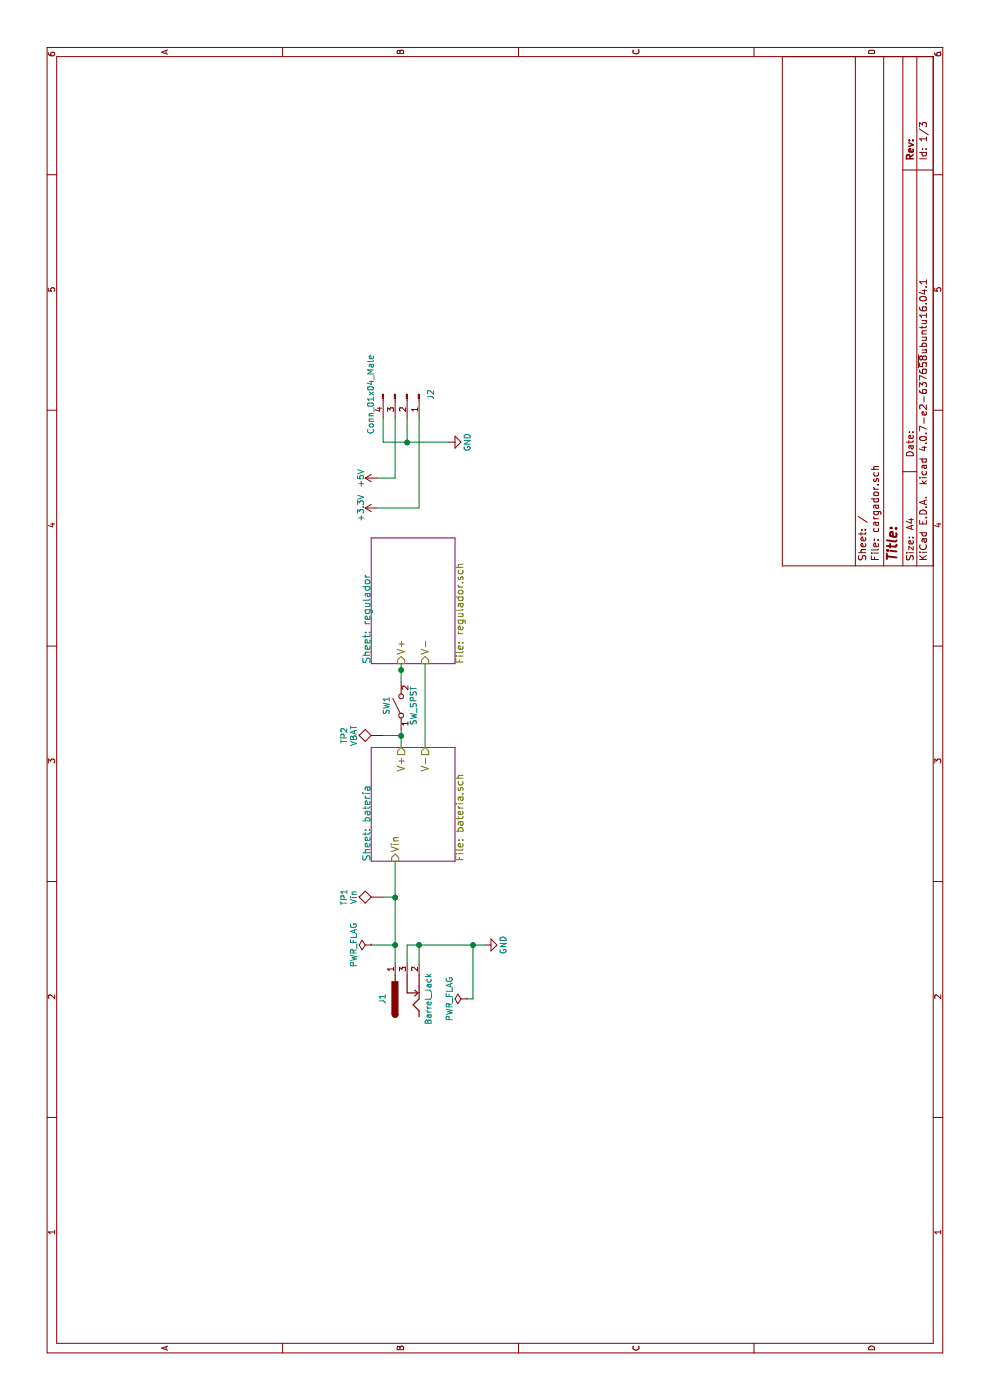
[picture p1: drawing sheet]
EESchema Schematic File Version 2
LIBS:power
LIBS:device
LIBS:switches
LIBS:relays
LIBS:motors
LIBS:transistors
LIBS:conn
LIBS:linear
LIBS:regul
LIBS:74xx
LIBS:cmos4000
LIBS:adc-dac
LIBS:memory
LIBS:xilinx
LIBS:microcontrollers
LIBS:dsp
LIBS:microchip
LIBS:analog_switches
LIBS:motorola
LIBS:texas
LIBS:intel
LIBS:audio
LIBS:interface
LIBS:digital-audio
LIBS:philips
LIBS:display
LIBS:cypress
LIBS:siliconi
LIBS:opto
LIBS:atmel
LIBS:contrib
LIBS:valves
LIBS:bq24004
LIBS:lm2575
LIBS:lm2940
LIBS:cargador-cache
EELAYER 25 0
EELAYER END
$Descr A4 11693 8268
encoding utf-8
Sheet 1 3
Title ""
Date ""
Rev ""
Comp ""
Comment1 ""
Comment2 ""
Comment3 ""
Comment4 ""
$EndDescr
$Comp
L Barrel_Jack J1
U 1 1
P 3350 3400
F 0 "J1" H 3350 3610 50  0000 C CNN
F 1 "Barrel_Jack" H 3350 3225 50  0000 C CNN
F 2 "Connectors:BARREL_JACK" H 3400 3360 50  0001 C CNN
F 3 "" H 3400 3360 50  0001 C CNN
	1    3350 3400
	1    0    0    -1  
$EndComp
Wire Wire Line
	3650 3400 3800 3400
Wire Wire Line
	3800 3400 3800 4050
Wire Wire Line
	3800 3500 3650 3500
Connection ~ 3800 3500
$Comp
L GND #PWR01
U 1 1
P 3800 4050
F 0 "#PWR01" H 3800 3800 50  0001 C CNN
F 1 "GND" H 3800 3900 50  0000 C CNN
F 2 "" H 3800 4050 50  0001 C CNN
F 3 "" H 3800 4050 50  0001 C CNN
	1    3800 4050
	1    0    0    -1  
$EndComp
$Comp
L PWR_FLAG #FLG02
U 1 1
P 3350 3900
F 0 "#FLG02" H 3350 3975 50  0001 C CNN
F 1 "PWR_FLAG" H 3350 4050 50  0000 C CNN
F 2 "" H 3350 3900 50  0001 C CNN
F 3 "" H 3350 3900 50  0001 C CNN
	1    3350 3900
	1    0    0    -1  
$EndComp
Wire Wire Line
	3350 3900 3350 3950
Wire Wire Line
	3350 3950 3800 3950
Connection ~ 3800 3950
Wire Wire Line
	3650 3300 4500 3300
Wire Wire Line
	3800 3300 3800 3100
Connection ~ 3800 3300
$Comp
L PWR_FLAG #FLG03
U 1 1
P 3800 3100
F 0 "#FLG03" H 3800 3175 50  0001 C CNN
F 1 "PWR_FLAG" H 3800 3250 50  0000 C CNN
F 2 "" H 3800 3100 50  0001 C CNN
F 3 "" H 3800 3100 50  0001 C CNN
	1    3800 3100
	1    0    0    -1  
$EndComp
$Sheet
S 4500 3100 950  700 
U 5B919D1D
F0 "bateria" 60
F1 "bateria.sch" 60
F2 "Vin" I L 4500 3300 60 
F3 "V-" O R 5450 3550 60 
F4 "V+" O R 5450 3350 60 
$EndSheet
$Sheet
S 6150 3100 1050 700 
U 5B91DF19
F0 "regulador" 60
F1 "regulador.sch" 60
F2 "V+" I L 6150 3350 60 
F3 "V-" I L 6150 3550 60 
$EndSheet
Wire Wire Line
	5450 3550 6150 3550
$Comp
L Conn_01x04_Male J2
U 1 1
P 8400 3400
F 0 "J2" H 8400 3600 50  0000 C CNN
F 1 "Conn_01x04_Male" H 8400 3100 50  0000 C CNN
F 2 "Pin_Headers:Pin_Header_Straight_1x04_Pitch2.54mm" H 8400 3400 50  0001 C CNN
F 3 "" H 8400 3400 50  0001 C CNN
	1    8400 3400
	-1   0    0    1   
$EndComp
Wire Wire Line
	8200 3500 7450 3500
Wire Wire Line
	7450 3500 7450 3150
Wire Wire Line
	8200 3400 8000 3400
Wire Wire Line
	8000 3200 8000 3750
Wire Wire Line
	8000 3200 8200 3200
Connection ~ 8000 3400
Wire Wire Line
	8200 3300 7700 3300
Wire Wire Line
	7700 3300 7700 3150
$Comp
L GND #PWR04
U 1 1
P 8000 3750
F 0 "#PWR04" H 8000 3500 50  0001 C CNN
F 1 "GND" H 8000 3600 50  0000 C CNN
F 2 "" H 8000 3750 50  0001 C CNN
F 3 "" H 8000 3750 50  0001 C CNN
	1    8000 3750
	1    0    0    -1  
$EndComp
$Comp
L +3.3V #PWR05
U 1 1
P 7450 3150
F 0 "#PWR05" H 7450 3000 50  0001 C CNN
F 1 "+3.3V" H 7450 3290 50  0000 C CNN
F 2 "" H 7450 3150 50  0001 C CNN
F 3 "" H 7450 3150 50  0001 C CNN
	1    7450 3150
	1    0    0    -1  
$EndComp
$Comp
L +5V #PWR06
U 1 1
P 7700 3150
F 0 "#PWR06" H 7700 3000 50  0001 C CNN
F 1 "+5V" H 7700 3290 50  0000 C CNN
F 2 "" H 7700 3150 50  0001 C CNN
F 3 "" H 7700 3150 50  0001 C CNN
	1    7700 3150
	1    0    0    -1  
$EndComp
$Comp
L TEST TP1
U 1 1
P 4200 3200
F 0 "TP1" H 4200 3500 50  0000 C BNN
F 1 "Vin" H 4200 3450 50  0000 C CNN
F 2 "TestPoint:TestPoint_Plated_Hole_D2.0mm" H 4200 3200 50  0001 C CNN
F 3 "" H 4200 3200 50  0001 C CNN
	1    4200 3200
	1    0    0    -1  
$EndComp
Wire Wire Line
	4200 3200 4200 3300
Connection ~ 4200 3300
$Comp
L TEST TP2
U 1 1
P 5550 3200
F 0 "TP2" H 5550 3500 50  0000 C BNN
F 1 "VBAT" H 5550 3450 50  0000 C CNN
F 2 "TestPoint:TestPoint_Plated_Hole_D2.0mm" H 5550 3200 50  0001 C CNN
F 3 "" H 5550 3200 50  0001 C CNN
	1    5550 3200
	1    0    0    -1  
$EndComp
Wire Wire Line
	5550 3200 5550 3350
Connection ~ 5550 3350
Wire Wire Line
	5450 3350 5600 3350
Wire Wire Line
	6000 3350 6150 3350
$Comp
L SW_SPST SW1
U 1 1
P 5800 3350
F 0 "SW1" H 5800 3475 50  0000 C CNN
F 1 "SW_SPST" H 5800 3250 50  0000 C CNN
F 2 "Pin_Headers:Pin_Header_Straight_1x02_Pitch2.54mm" H 5800 3350 50  0001 C CNN
F 3 "" H 5800 3350 50  0001 C CNN
	1    5800 3350
	1    0    0    -1  
$EndComp
Connection ~ 6100 3350
$EndSCHEMATC
